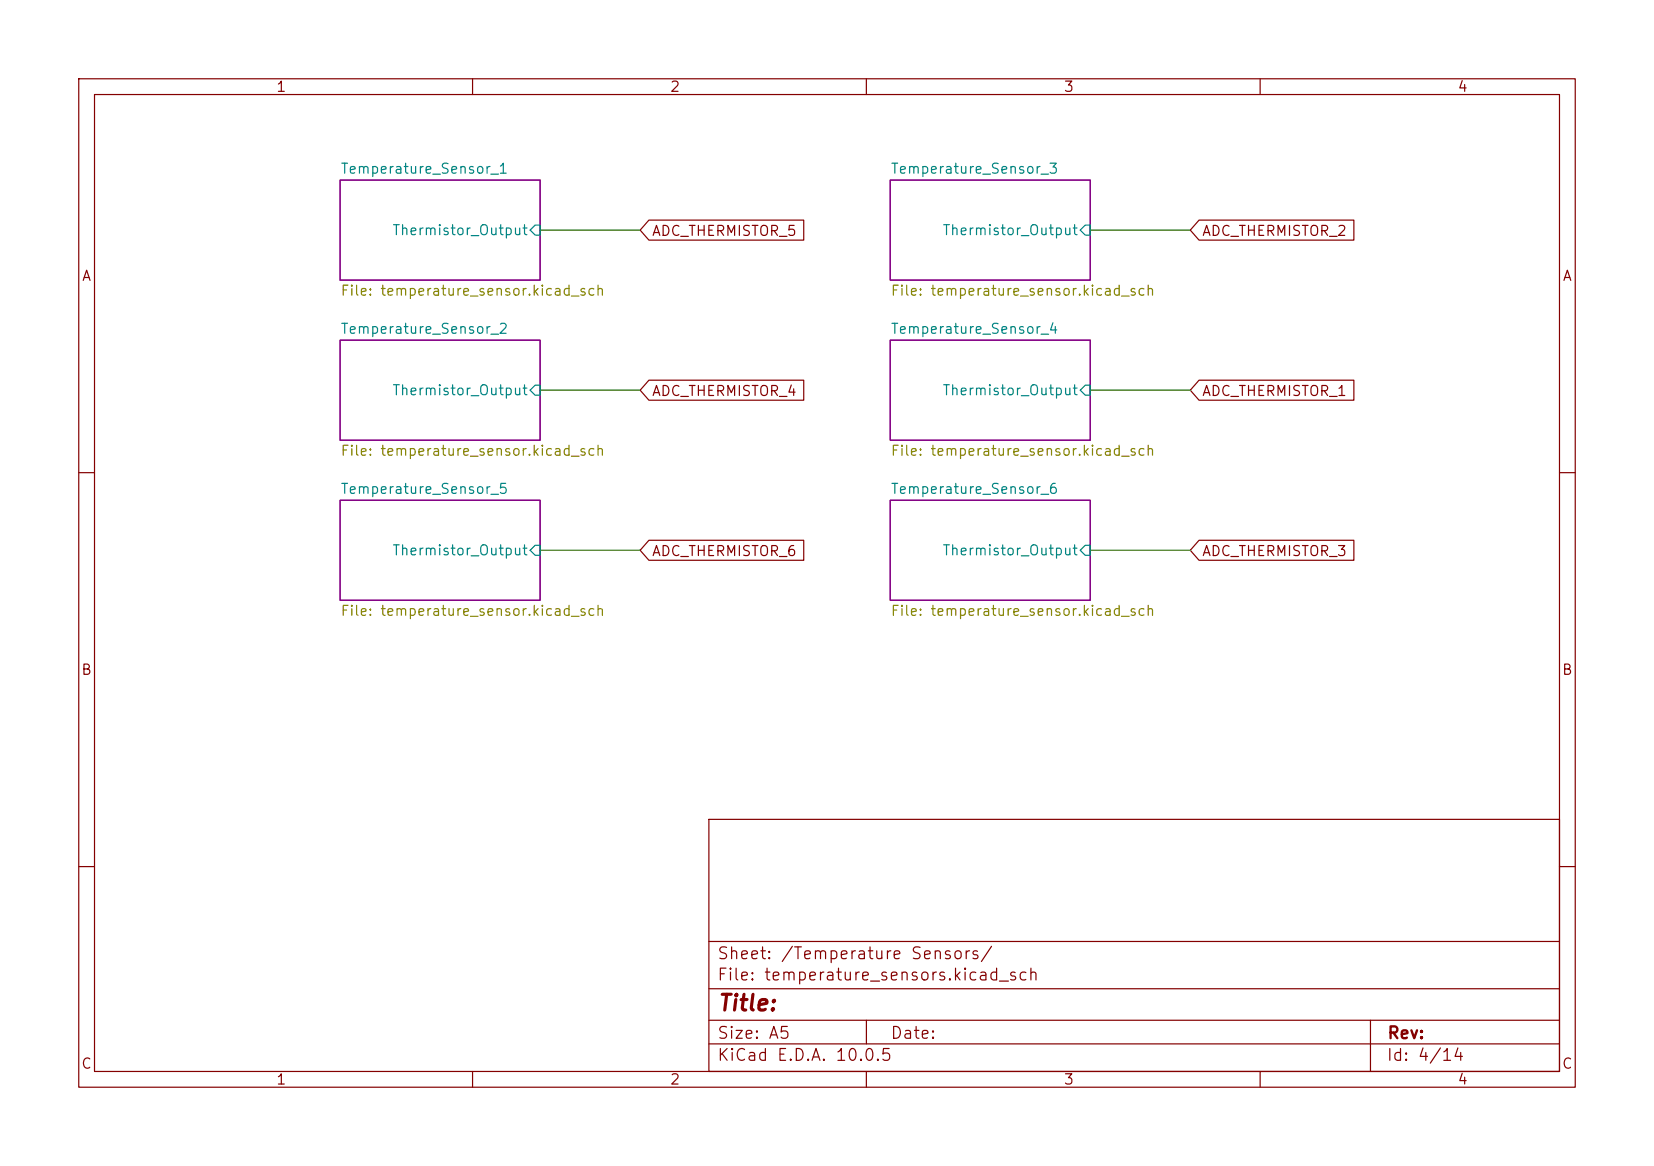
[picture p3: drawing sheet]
(kicad_sch
 (version 20260306)
 (generator "eeschema")
 (generator_version "10.0")
 (paper "A5")
 (lib_symbols)
 (wire
  (pts (xy 68.58 49.53) (xy 81.28 49.53))
  (stroke (width 0) (type default)))
 (wire
  (pts (xy 68.58 69.85) (xy 81.28 69.85))
  (stroke (width 0) (type default)))
 (wire
  (pts (xy 138.43 69.85) (xy 151.13 69.85))
  (stroke (width 0) (type default)))
 (wire
  (pts (xy 68.58 29.21) (xy 81.28 29.21))
  (stroke (width 0) (type default)))
 (wire
  (pts (xy 138.43 29.21) (xy 151.13 29.21))
  (stroke (width 0) (type default)))
 (wire
  (pts (xy 138.43 49.53) (xy 151.13 49.53))
  (stroke (width 0) (type default)))
 (global_label "ADC_THERMISTOR_4"
  (shape input)
  (at 81.28 49.53 0)
  (fields_autoplaced yes)
  (effects (font (size 1.27 1.27)) (justify left))
  (property "Intersheetrefs" "${INTERSHEET_REFS}" (at 102.5894 49.53 0) (hide yes) (show_name no) (do_not_autoplace no) (effects (font (size 1.27 1.27)) (justify left))))
 (global_label "ADC_THERMISTOR_3"
  (shape input)
  (at 151.13 69.85 0)
  (fields_autoplaced yes)
  (effects (font (size 1.27 1.27)) (justify left))
  (property "Intersheetrefs" "${INTERSHEET_REFS}" (at 172.4394 69.85 0) (hide yes) (show_name no) (do_not_autoplace no) (effects (font (size 1.27 1.27)) (justify left))))
 (global_label "ADC_THERMISTOR_5"
  (shape input)
  (at 81.28 29.21 0)
  (fields_autoplaced yes)
  (effects (font (size 1.27 1.27)) (justify left))
  (property "Intersheetrefs" "${INTERSHEET_REFS}" (at 102.5894 29.21 0) (hide yes) (show_name no) (do_not_autoplace no) (effects (font (size 1.27 1.27)) (justify left))))
 (global_label "ADC_THERMISTOR_6"
  (shape input)
  (at 81.28 69.85 0)
  (fields_autoplaced yes)
  (effects (font (size 1.27 1.27)) (justify left))
  (property "Intersheetrefs" "${INTERSHEET_REFS}" (at 102.5894 69.85 0) (hide yes) (show_name no) (do_not_autoplace no) (effects (font (size 1.27 1.27)) (justify left))))
 (global_label "ADC_THERMISTOR_1"
  (shape input)
  (at 151.13 49.53 0)
  (fields_autoplaced yes)
  (effects (font (size 1.27 1.27)) (justify left))
  (property "Intersheetrefs" "${INTERSHEET_REFS}" (at 172.4394 49.53 0) (hide yes) (show_name no) (do_not_autoplace no) (effects (font (size 1.27 1.27)) (justify left))))
 (global_label "ADC_THERMISTOR_2"
  (shape input)
  (at 151.13 29.21 0)
  (fields_autoplaced yes)
  (effects (font (size 1.27 1.27)) (justify left))
  (property "Intersheetrefs" "${INTERSHEET_REFS}" (at 172.4394 29.21 0) (hide yes) (show_name no) (do_not_autoplace no) (effects (font (size 1.27 1.27)) (justify left))))
 (sheet
  (at 43.18 22.86)
  (size 25.4 12.7)
  (exclude_from_sim no)
  (in_bom yes)
  (on_board yes)
  (dnp no)
  (fields_autoplaced yes)
  (stroke (width 0.1524) (type solid))
  (fill (color 0 0 0 0))
  (property "Sheetname" "Temperature_Sensor_1" (at 43.18 22.1484 0) (show_name no) (do_not_autoplace no) (effects (font (size 1.27 1.27)) (justify left bottom)))
  (property "Sheetfile" "temperature_sensor.kicad_sch" (at 43.18 36.1446 0) (show_name no) (do_not_autoplace no) (effects (font (size 1.27 1.27)) (justify left top)))
  (pin "Thermistor_Output" input (at 68.58 29.21 0) (effects (font (size 1.27 1.27)) (justify right))))
 (sheet
  (at 113.03 43.18)
  (size 25.4 12.7)
  (exclude_from_sim no)
  (in_bom yes)
  (on_board yes)
  (dnp no)
  (fields_autoplaced yes)
  (stroke (width 0.1524) (type solid))
  (fill (color 0 0 0 0))
  (property "Sheetname" "Temperature_Sensor_4" (at 113.03 42.4684 0) (show_name no) (do_not_autoplace no) (effects (font (size 1.27 1.27)) (justify left bottom)))
  (property "Sheetfile" "temperature_sensor.kicad_sch" (at 113.03 56.4646 0) (show_name no) (do_not_autoplace no) (effects (font (size 1.27 1.27)) (justify left top)))
  (pin "Thermistor_Output" input (at 138.43 49.53 0) (effects (font (size 1.27 1.27)) (justify right))))
 (sheet
  (at 113.03 22.86)
  (size 25.4 12.7)
  (exclude_from_sim no)
  (in_bom yes)
  (on_board yes)
  (dnp no)
  (fields_autoplaced yes)
  (stroke (width 0.1524) (type solid))
  (fill (color 0 0 0 0))
  (property "Sheetname" "Temperature_Sensor_3" (at 113.03 22.1484 0) (show_name no) (do_not_autoplace no) (effects (font (size 1.27 1.27)) (justify left bottom)))
  (property "Sheetfile" "temperature_sensor.kicad_sch" (at 113.03 36.1446 0) (show_name no) (do_not_autoplace no) (effects (font (size 1.27 1.27)) (justify left top)))
  (pin "Thermistor_Output" input (at 138.43 29.21 0) (effects (font (size 1.27 1.27)) (justify right))))
 (sheet
  (at 43.18 63.5)
  (size 25.4 12.7)
  (exclude_from_sim no)
  (in_bom yes)
  (on_board yes)
  (dnp no)
  (fields_autoplaced yes)
  (stroke (width 0.1524) (type solid))
  (fill (color 0 0 0 0))
  (property "Sheetname" "Temperature_Sensor_5" (at 43.18 62.7884 0) (show_name no) (do_not_autoplace no) (effects (font (size 1.27 1.27)) (justify left bottom)))
  (property "Sheetfile" "temperature_sensor.kicad_sch" (at 43.18 76.7846 0) (show_name no) (do_not_autoplace no) (effects (font (size 1.27 1.27)) (justify left top)))
  (pin "Thermistor_Output" input (at 68.58 69.85 0) (effects (font (size 1.27 1.27)) (justify right))))
 (sheet
  (at 113.03 63.5)
  (size 25.4 12.7)
  (exclude_from_sim no)
  (in_bom yes)
  (on_board yes)
  (dnp no)
  (fields_autoplaced yes)
  (stroke (width 0.1524) (type solid))
  (fill (color 0 0 0 0))
  (property "Sheetname" "Temperature_Sensor_6" (at 113.03 62.7884 0) (show_name no) (do_not_autoplace no) (effects (font (size 1.27 1.27)) (justify left bottom)))
  (property "Sheetfile" "temperature_sensor.kicad_sch" (at 113.03 76.7846 0) (show_name no) (do_not_autoplace no) (effects (font (size 1.27 1.27)) (justify left top)))
  (pin "Thermistor_Output" input (at 138.43 69.85 0) (effects (font (size 1.27 1.27)) (justify right))))
 (sheet
  (at 43.18 43.18)
  (size 25.4 12.7)
  (exclude_from_sim no)
  (in_bom yes)
  (on_board yes)
  (dnp no)
  (fields_autoplaced yes)
  (stroke (width 0.1524) (type solid))
  (fill (color 0 0 0 0))
  (property "Sheetname" "Temperature_Sensor_2" (at 43.18 42.4684 0) (show_name no) (do_not_autoplace no) (effects (font (size 1.27 1.27)) (justify left bottom)))
  (property "Sheetfile" "temperature_sensor.kicad_sch" (at 43.18 56.4646 0) (show_name no) (do_not_autoplace no) (effects (font (size 1.27 1.27)) (justify left top)))
  (pin "Thermistor_Output" input (at 68.58 49.53 0) (effects (font (size 1.27 1.27)) (justify right))))
 (sheet_instances
  (path ""
   (page "4"))))
